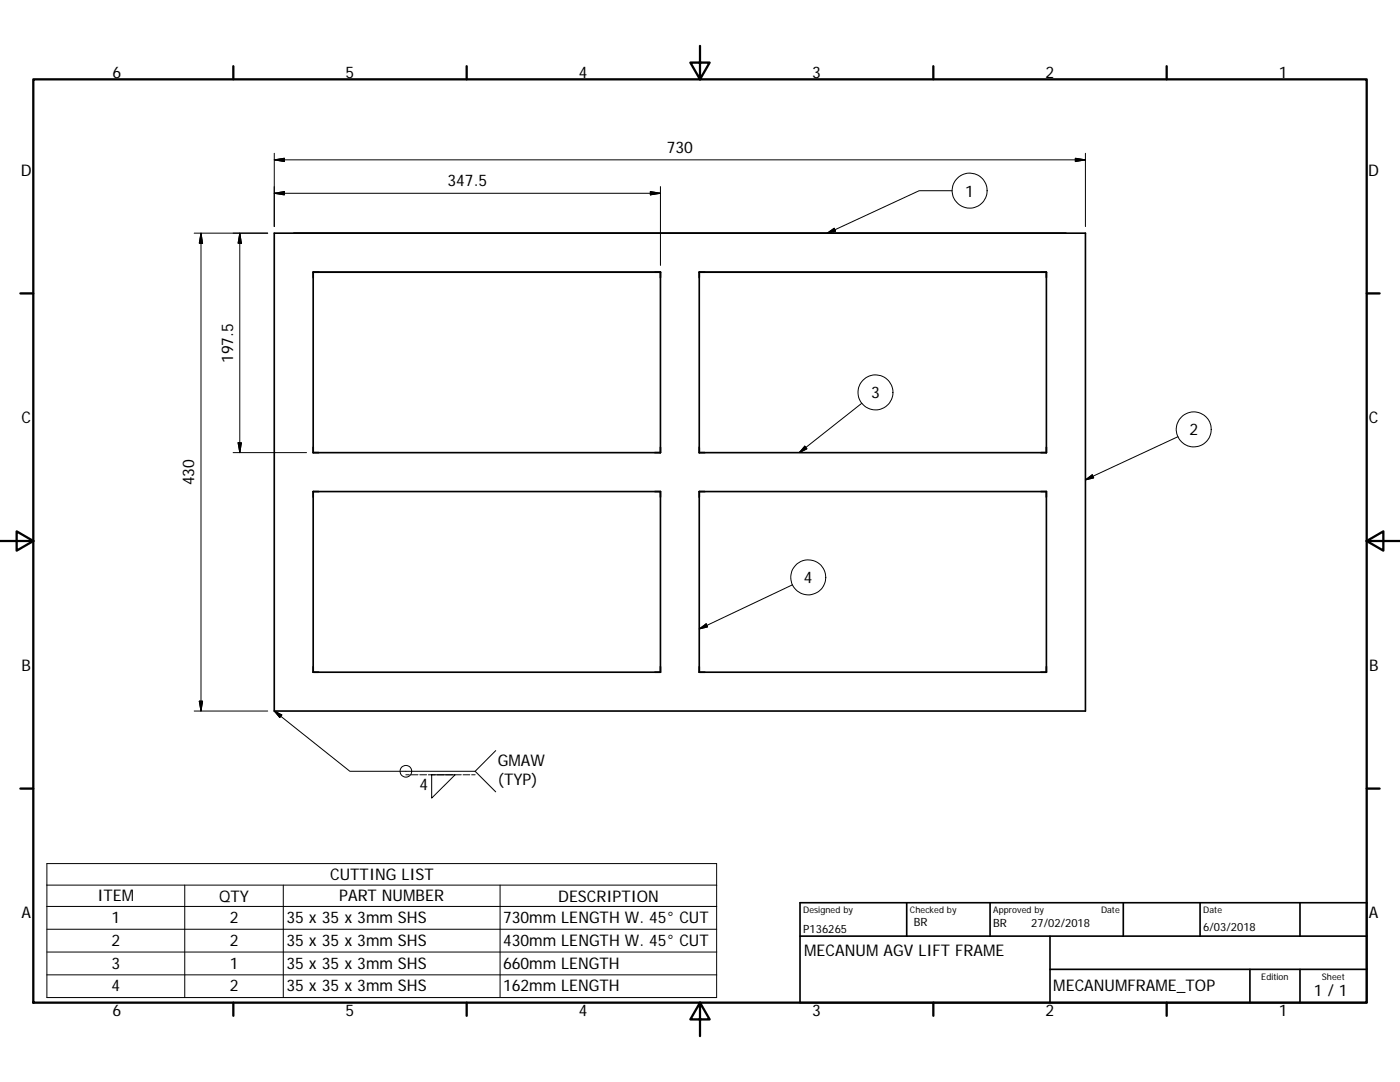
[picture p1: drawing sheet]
<svg xmlns="http://www.w3.org/2000/svg" width="279mm" height="216mm" viewBox="0 0 279 216" stroke-linecap="round" stroke-linejoin="round" font-family="sans-serif">
<g fill="none" stroke="#000" stroke-width=".33">
<path d="M54.7 46.5h161.9v95.4h-161.9zM62.5 54.3h69.3v36h-69.3zM139.6 54.3h69.2v36h-69.2zM62.5 98.1h69.3v36h-69.3zM139.6 98.1h69.2v36h-69.2zM159.7 186.8h113.1M159.7 180.1h113.1v20h-113.1zM181 180.1v6.7M197.6 180.1v6.7M209.5 186.8v13.3M209.5 193.4h63.3M224.2 180.1v6.7"/>
<path d="M239.5 180.1v6.7M249.4 193.4v6.7M259.4 180.1v6.7M259.4 193.4v6.7"/>
</g>
<g fill="none" stroke="#000" stroke-width=".46">
<path d="M6.6 15.8h266.2v184.3h-266.2zM46.6 13.2v2.6M93.1 13.2v2.6M139.7 9.2v6.6l-1.9-3.3h3.8l-1.9 3.3M186.3 13.2v2.6M232.8 13.2v2.6M4.1 58.5h2.5M272.8 58.5h2.5M0 107.9h6.6M3.3 106l3.3 1.9-3.3 2zM272.8 107.9l3.3-1.9v3.9zM272.8 107.9h6.6"/>
<path d="M4.1 157.4h2.5M272.8 157.4h2.5M46.6 200.1v2.6M93.1 200.1v2.6M139.7 200.1l1.9 3.3h-3.8l1.9-3.3v6.6M186.3 200.1v2.6M232.8 200.1v2.6"/>
</g>
<g fill="none" stroke="#000" stroke-width=".2">
<path d="M54.7 38.6l2-.4v.7zM54.7 31.9l2-.3v.6zM54.7 38.6h77.1M54.7 31.9h161.9M54.7 30.6v14.6M129.8 38.2l2 .4-2 .3zM131.8 37.2v15.8M190 38.1h-6.6l-18.3 8.4M214.6 31.6l2 .3-2 .3zM216.6 30.6v14.6M38.8 46.5h14.6M40.1 46.5v95.4"/>
<path d="M40.1 46.5l.3 2h-.6zM47.9 46.5l.3 2h-.7zM47.9 46.5v43.8M165.1 46.5l1.4-.9 .3 .5zM46.5 90.3h14.7M47.5 88.3h.7l-.3 2zM160.6 89l.4 .6-1.5 .7zM172 80.5l-12.5 9.8M216.6 95.8l1.4-1.1 .3 .7zM235.1 87.1l-18.5 8.7M158.2 116.7l-18.6 8.8M39.8 139.9h.6l-.3 2z"/>
<path d="M139.6 125.5l1.3-1 .3 .6zM38.8 141.9h14.6M54.7 141.9l1.5 .8-.4 .5zM54.7 141.9l15.1 12h25M81 154.6h.7M82 154.6h1.4M83.8 154.6h1.3M85.5 154.6h1.4M86.1 154.6h4.7l-4.7 4.7zM87.2 154.6h1.4M88.9 154.6h1.4M90.7 154.6h1.4"/>
<path d="M92.4 154.6h1.4M94.1 154.6h.7M94.8 153.9l4.1 4.1M98.9 149.8l-4.1 4.1M9.4 172.3h133.6v26.8h-133.6zM9.4 176.6h133.6M36.9 176.6v22.5M56.5 176.6v22.5M99.8 176.6v22.5M9.4 180.9h133.6M9.4 185.4h133.6M9.4 190h133.6"/>
<path d="M9.4 194.5h133.6"/>
<circle cx="193.5" cy="38" r="3.5"/>
<circle cx="174.7" cy="78.3" r="3.5"/>
<circle cx="238.2" cy="85.7" r="3.5"/>
<circle cx="161.3" cy="115.2" r="3.5"/>
<circle cx="81" cy="153.9" r="1.16"/>
</g>
<g fill="#000" stroke="#000" stroke-width=".2">
<path d="M54.7 38.6l2-.4v.7zM54.7 31.9l2-.3v.6zM129.8 38.2l2 .4-2 .3zM214.6 31.6l2 .3-2 .3zM40.1 46.5l.3 2h-.6zM47.9 46.5l.3 2h-.7zM165.1 46.5l1.4-.9 .3 .5zM47.5 88.3h.7l-.3 2zM160.6 89l.4 .6-1.5 .7zM216.6 95.8l1.4-1.1 .3 .7zM39.8 139.9h.6l-.3 2zM139.6 125.5l1.3-1 .3 .6z"/>
<path d="M54.7 141.9l1.5 .8-.4 .5z"/>
</g>
<g font-size="3.2">
<text x="22.4" y="15.6">6</text>
<text x="69" y="15.6">5</text>
<text x="115.5" y="15.6">4</text>
<text x="162.1" y="15.6">3</text>
<text x="208.7" y="15.6">2</text>
<text x="255.2" y="15.6">1</text>
<text x="4.1" y="35">D</text>
<text x="133.1" y="30.5">730</text>
<text x="273.1" y="35">D</text>
<text x="89.3" y="37.2">347.5</text>
<text x="192.6" y="39.2">1</text>
<text x="46.5" y="72.4" transform="rotate(-90 46.5 72.4)">197.5</text>
<text x="173.8" y="79.5">3</text>
<text x="4.3" y="84.4">C</text>
<text x="237.4" y="86.9">2</text>
<text x="273.2" y="84.4">C</text>
<text x="38.7" y="96.9" transform="rotate(-90 38.7 96.9)">430</text>
<text x="160.4" y="116.4">4</text>
<text x="4.3" y="133.8">B</text>
<text x="273.2" y="133.8">B</text>
<text x="99.4" y="152.8">GMAW</text>
<text x="83.7" y="157.6">4</text>
<text x="99.4" y="156.7">(TYP)</text>
<text x="19.5" y="179.9">ITEM</text>
<text x="43.7" y="179.9">QTY</text>
<text x="65.9" y="175.6">CUTTING LIST</text>
<text x="67.7" y="179.9">PART NUMBER</text>
<text x="111.4" y="179.9">DESCRIPTION</text>
<text x="4.3" y="183.2">A</text>
<text x="22.2" y="184.2">1</text>
<text x="45.8" y="184.2">2</text>
<text x="57.1" y="184.2">35 x 35 x 3mm SHS</text>
<text x="100.4" y="184.2">730mm LENGTH W. 45° CUT</text>
<text x="273.2" y="183.2">A</text>
<text x="22.2" y="188.7">2</text>
<text x="45.8" y="188.7">2</text>
<text x="57.1" y="188.7">35 x 35 x 3mm SHS</text>
<text x="100.4" y="188.7">430mm LENGTH W. 45° CUT</text>
<text x="160.5" y="190.8">MECANUM AGV LIFT FRAME</text>
<text x="22.2" y="193.3">3</text>
<text x="22.2" y="197.8">4</text>
<text x="45.8" y="193.3">1</text>
<text x="45.8" y="197.8">2</text>
<text x="57.1" y="193.3">35 x 35 x 3mm SHS</text>
<text x="57.1" y="197.8">35 x 35 x 3mm SHS</text>
<text x="100.4" y="193.3">660mm LENGTH</text>
<text x="100.4" y="197.8">162mm LENGTH</text>
<text x="210.2" y="197.7">MECANUMFRAME_TOP</text>
<text x="22.4" y="202.7">6</text>
<text x="69" y="202.7">5</text>
<text x="115.5" y="202.7">4</text>
<text x="162.1" y="202.7">3</text>
<text x="208.7" y="202.7">2</text>
<text x="255.2" y="202.7">1</text>
<text x="262.2" y="198.7">1 / 1</text>
</g>
<g font-size="2.3">
<text x="182.4" y="184.9">BR</text>
<text x="198.2" y="184.9">BR</text>
<text x="205.8" y="185">27/02/2018</text>
<text x="240.1" y="185.8">6/03/2018</text>
<text x="160.3" y="186.1">P136265</text>
</g>
<g font-size="1.8">
<text x="160.3" y="182.2">Designed by</text>
<text x="181.6" y="182.2">Checked by</text>
<text x="198.2" y="182.2">Approved by</text>
<text x="219.7" y="182.1">Date</text>
<text x="240.1" y="182.1">Date</text>
<text x="251.7" y="195.5">Edition</text>
<text x="263.8" y="195.5">Sheet</text>
</g>
</svg>
